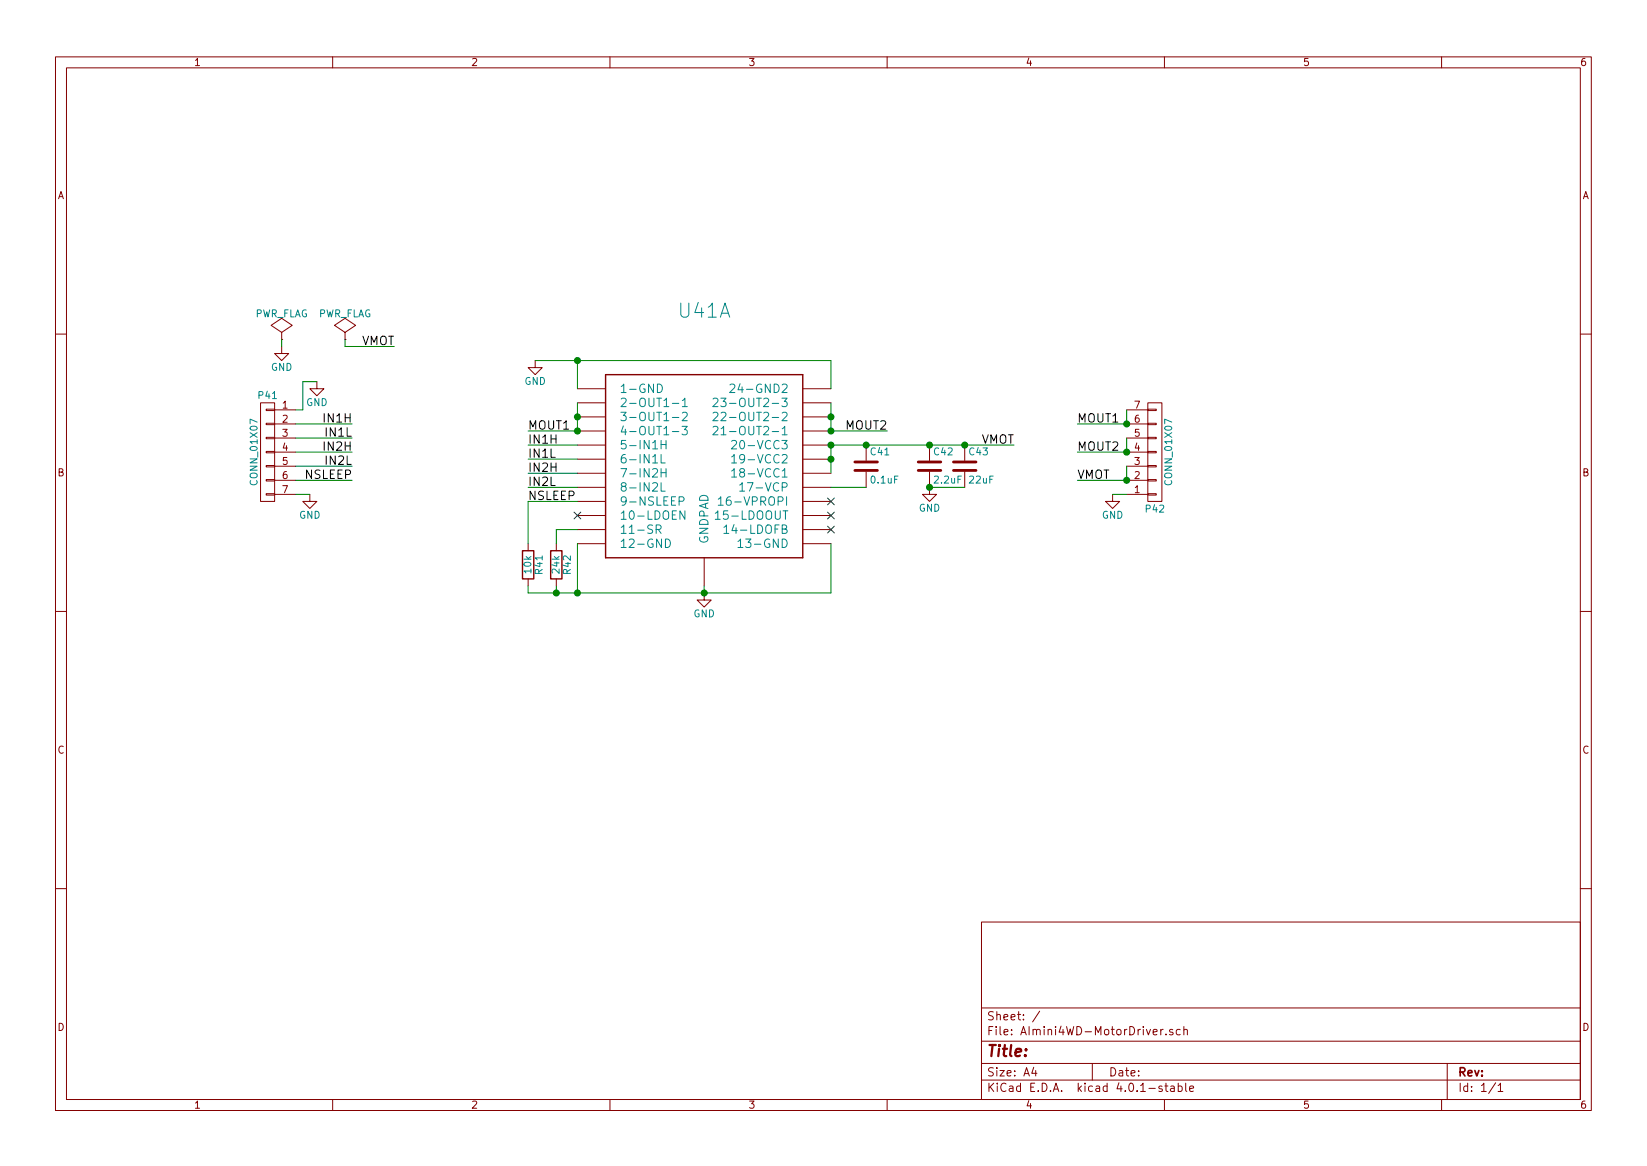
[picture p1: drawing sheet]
<svg xmlns="http://www.w3.org/2000/svg" width="297mm" height="210mm" viewBox="0 0 297 210" stroke-linecap="round" stroke-linejoin="round" font-family="sans-serif">
<g fill="none" stroke="#840000" stroke-width=".18">
<path d="M10 10.3h277v189.9h-277zM12 12.2h273v186.1h-273zM60 10.3v1.9M110 10.3v1.9M160 10.3v1.9M210 10.3v1.9M260 10.3v1.9M50.8 59.9l1.9-1.2-1.9-1.3-1.9 1.3 1.9 1.2v1.3M62.2 59.9l1.9-1.2-1.9-1.3-1.9 1.3 1.9 1.2v1.3M10 60.2h2M47 72.6h2.5v17.8h-2.5zM48 78.9h1.5v.2h-1.5z"/>
<path d="M48 76.3h1.5v.3h-1.5zM48 73.8h1.5v.2h-1.5zM49.5 73.9h3.8M49.5 76.4h3.8M49.5 79h3.8M50.8 61.2h.1M50.8 62.5v1.2h1.3l-1.3 1.3-1.3-1.3h1.3M57.1 68.8v1.3h1.3l-1.3 1.3-1.2-1.3h1.2M62.2 61.2h.1M96.5 65v1.3h1.3l-1.3 1.3-1.3-1.3h1.3M104.1 70.1h5.1M104.1 72.6h5.1"/>
<path d="M104.1 75.2h5.1M104.1 77.7h5.1M144.8 70.1h5.1M144.8 72.6h5.1M144.8 75.2h5.1M144.8 77.7h5.1M203.2 73.9h3.8M203.2 76.4h3.8M203.2 79h3.8M207 72.6h2.5v17.8h-2.5zM207 73.8h1.5v.2h-1.5zM207 76.3h1.5v.3h-1.5z"/>
<path d="M207 78.9h1.5v.2h-1.5zM285 60.2h2M48 89h1.5v.3h-1.5zM48 86.5h1.5v.2h-1.5zM48 83.9h1.5v.3h-1.5zM48 81.4h1.5v.3h-1.5zM49.5 81.5h3.8M49.5 84.1h3.8M49.5 86.6h3.8M49.5 89.1h3.8M55.9 89.1v1.3h1.2l-1.2 1.3-1.3-1.3h1.3M95.2 98v1.3"/>
<path d="M100.3 98v1.3M104.1 80.3h5.1M104.1 82.8h5.1M104.1 85.3h5.1M104.1 87.9h5.1M104.1 90.4h5.1M104.1 93h5.1M104.1 95.5h5.1M104.1 98h5.1M144.8 80.3h5.1M144.8 82.8h5.1M144.8 85.3h5.1"/>
<path d="M144.8 87.9h5.1M144.8 90.4h5.1M144.8 93h5.1M144.8 95.5h5.1M144.8 98h5.1M156.2 80.3v2.8M156.2 85.1v2.8M167.6 85.1v4h1.3l-1.3 1.3-1.2-1.3h1.2M167.6 80.3v2.8M174 80.3v2.8M174 85.1v2.8M200.7 89.1v1.3h1.2l-1.2 1.3-1.3-1.3h1.3"/>
<path d="M203.2 81.5h3.8M203.2 84.1h3.8M203.2 86.6h3.8M203.2 89.1h3.8M207 81.4h1.5v.3h-1.5zM207 83.9h1.5v.3h-1.5zM207 86.5h1.5v.2h-1.5zM207 89h1.5v.3h-1.5zM10 110.3h2M95.2 104.4v1.3M100.3 104.4v1.3M127 106.9v1.3h1.3l-1.3 1.3-1.3-1.3h1.3"/>
<path d="M127 100.6v5.1M285 110.3h2M10 160.2h2M177 166.3h108v32h-108zM285 160.2h2M60 198.3v1.9M110 198.3v1.9M160 198.3v1.9M177 194.8h108M177 191.8h108M177 187.8h108M177 181.8h108"/>
<path d="M186.4 192.5l-.3 1h.9M186.8 193v1M187.5 182.3l-1.3 2M197 191.8v3M209.3 185.6v1M209.6 195.9a.37 .37 0 0 0-.6 .1l.1 .3 .5 .1 .1 .1-.3 .3-.4-.1M209.8 185.6l-.5 .3M210 198.3v1.9M210.1 195.8h.5M210.3 195.3v1.3l.3 .2M210.3 186.5v.1M211.2 195.9h.5l.1 .9"/>
<path d="M211.5 185.7a.37 .37 0 0 0-.6 .1l.1 .2 .5 .2 .1 .1-.2 .3-.5-.1M211.8 196.2l-.5 .1-.2 .2 .2 .3 .5-.1M212.5 195.9l.4-.1 .3 .3-.1 .6h-.6M212.5 195.3v1.5M212.9 185.7l-.5-.1-.3 .3 .1 .6 .2 .1 .5-.1M213.5 185.7l.2-.1 .4 .1v.9M213.5 185.1v1.5M213.8 195.3v1.3l.2 .2M214.6 196.3l.7-.1-.1-.3-.4-.1-.2 .2v.7h.6M260 198.3v1.9M261 191.8v6.5M269.7 195.2l-1.2 2"/>
<path d="M270.2 195.8l.4-.5v1.5M270.2 196.8h.8"/>
</g>
<path d="M109.2 67.6h35.6v33h-35.6zM94.2 99.3h2.1v5.1h-2.1zM99.3 99.3h2v5.1h-2z" fill="none" stroke="#840000" stroke-width=".25"/>
<g fill="none" stroke="#008484" stroke-width=".18">
<path d="M118.6 69.3a.77 .77 0 0 1 .9 .7 .77 .77 0 0 1-.9 .8zM119.2 79.4v1.5M120.1 79.4v1.5M121.3 72.7h1.1M121.3 75.3h1.1M121.3 77.8h1.1M123 76.9h1l-.6 .6h.4l.2 .2-.1 .6-.3 .1h-.4l-.2-.1M123.1 72.2l.4-.4v1.5M123.1 74.5l.5-.2 .3 .2 .1 .3-.1 .2-.9 .9h1M123.1 73.3h.9M128.6 77l.6-.1 .2 .1 .1 .3-.1 .2-.9 .9h1M128.6 74.5l.6-.2 .2 .2 .1 .3-.1 .2-.9 .9h1"/>
<path d="M128.6 72l.6-.2 .2 .2 .1 .2-.1 .3-.9 .8h1M130 71.8h.9l-.5 .6 .4 .1 .1 .2v.5l-.3 .1h-.4l-.2-.1M130 77.3l.5-.4v1.5M130 74.5l.6-.2 .3 .2v.3v.2l-.9 .9h.9M130 78.4h.9M131.6 69.4l.6-.1 .3 .1v.3v.2l-.9 .9h.9M132 79.6l.5-.2 .3 .2v.3v.2l-.9 .8h.9M118.3 95.5l.8-.1 .1-.2v-.4l-.3-.1h-.6v1.5M118.7 95.5l.5 .7M119.2 82v1.5h.8M119.2 87v1.6h.8M119.2 84.5v1.5"/>
<path d="M119.2 80.2h.9M119.2 85.2h.9M120 97.2a.77 .77 0 0 1 .9 .8 .77 .77 0 0 1-.9 .7zM120.1 84.5v1.5M122.5 90.4l.7-.1 .2-.2-.1-.4-.2-.1h-.6v1.5M123.5 92.1v1.5l-.9-1.5v1.5M129 92.6l.5-.5v1.5M129 93.6h.9M129.5 90l.5-.4v1.5M129.5 91.1h.9M130.6 95.1l.4-.4v1.5M130.6 96.2h.8"/>
<path d="M132 84.9l.4-.4v1.5M132 82.4l.4-.4v1.5M132 86h.8M132 83.5h.8M133.1 97.6l.5-.4v1.5M133.1 98.7h.9M133.4 87.5l.5-.5v1.6M133.4 88.6h.9"/>
</g>
<path d="M154.2 84.8h4M154.2 83.3h4M165.6 84.8h4.1M165.6 83.3h4.1M172 84.8h4M172 83.3h4" fill="none" stroke="#840000" stroke-width=".51"/>
<path d="M103.5 92.3l1.2 1.3M104.7 92.3l-1.2 1.3M149.3 89.8l1.2 1.2M149.3 92.3l1.2 1.3M149.3 94.9l1.2 1.2M150.5 89.8l-1.2 1.2M150.5 92.3l-1.2 1.3M150.5 94.9l-1.2 1.2" fill="none" stroke="#000084" stroke-width=".18"/>
<g fill="none" stroke="#008400" stroke-width=".18">
<path d="M50.8 61.2v1.3M53.3 76.4h10.2M53.3 79h10.2M57.1 68.8h-2.5v5.1h-1.3M62.2 61.2v1.3h8.9M96.5 65h53.4v5.1M104.1 65v5.1M104.1 72.6v5.1h-8.9M149.9 72.6v5.1h10.1M203.2 73.9v2.5h-8.9M203.2 79v2.5h-8.9M53.3 81.5h10.2"/>
<path d="M53.3 84.1h10.2M53.3 86.6h10.2M53.3 89.1h2.6M95.2 80.3h8.9M95.2 87.9h8.9M95.2 82.8h8.9M95.2 85.3h8.9M104.1 98v8.9M104.1 90.4h-8.9v7.6M104.1 95.5h-3.8v2.5M149.9 98v8.9h-54.7v-1.2M149.9 87.9h6.3"/>
<path d="M167.6 87.9h6.4M182.9 80.3h-33v5M200.7 89.1h2.5M203.2 84.1v2.5h-8.9M100.3 105.7v1.2M127 105.7v1.2"/>
</g>
<g fill="#008400" stroke="#008400" stroke-width=".25">
<circle cx="104.1" cy="65" r=".51"/>
<circle cx="104.1" cy="75.2" r=".51"/>
<circle cx="149.9" cy="75.2" r=".51"/>
<circle cx="149.9" cy="82.8" r=".51"/>
<circle cx="167.6" cy="87.9" r=".51"/>
<circle cx="127" cy="106.9" r=".51"/>
<circle cx="174" cy="80.3" r=".51"/>
<circle cx="149.9" cy="77.7" r=".51"/>
<circle cx="149.9" cy="80.3" r=".51"/>
<circle cx="156.2" cy="80.3" r=".51"/>
<circle cx="167.6" cy="80.3" r=".51"/>
<circle cx="104.1" cy="77.7" r=".51"/>
<circle cx="203.2" cy="81.5" r=".51"/>
<circle cx="203.2" cy="86.6" r=".51"/>
<circle cx="203.2" cy="76.4" r=".51"/>
<circle cx="104.1" cy="106.9" r=".51"/>
<circle cx="100.3" cy="106.9" r=".51"/>
</g>
<text font-size="3.5" fill="#008484" x="122.5" y="57.3">U41A</text>
<text font-size="2.8" fill="#840000" x="178" y="190.5">Title:</text>
<g font-size="2.1">
<text x="65" y="62.2">VMOT</text>
<text x="58.7" y="76.2">IN1H</text>
<text x="95.2" y="77.5">MOUT1</text>
<text x="152.6" y="77.5">MOUT2</text>
<text x="194.3" y="76.2">MOUT1</text>
<text x="58.7" y="81.3">IN2H</text>
<text x="58.9" y="78.7">IN1L</text>
<text x="58.9" y="83.8">IN2L</text>
<text x="95.2" y="80">IN1H</text>
<text x="95.2" y="82.5">IN1L</text>
<text x="176.8" y="80">VMOT</text>
<text x="194.3" y="81.3">MOUT2</text>
<text x="55" y="86.4">NSLEEP</text>
<text x="95.2" y="85.1">IN2H</text>
<text x="95.2" y="87.6">IN2L</text>
<text x="194.3" y="86.4">VMOT</text>
<text x="95.2" y="90.2">NSLEEP</text>
</g>
<g font-size="2.1" fill="#008484">
<text x="111.8" y="70.9">1-GND</text>
<text x="133.3" y="70.9">24-GND2</text>
<text x="111.8" y="73.4">2-OUT1-1</text>
<text x="111.8" y="75.9">3-OUT1-2</text>
<text x="131.6" y="75.9">22-OUT2-2</text>
<text x="131.6" y="73.4">23-OUT2-3</text>
<text x="111.8" y="78.5">4-OUT1-3</text>
<text x="111.8" y="81">5-IN1H</text>
<text x="111.8" y="83.6">6-IN1L</text>
<text x="131.6" y="78.5">21-OUT2-1</text>
<text x="133.5" y="81">20-VCC3</text>
<text x="133.5" y="83.6">19-VCC2</text>
<text x="111.8" y="86.1">7-IN2H</text>
<text x="111.8" y="88.6">8-IN2L</text>
<text x="133.5" y="86.1">18-VCC1</text>
<text x="134.8" y="88.6">17-VCP</text>
<text x="111.8" y="91.2">9-NSLEEP</text>
<text x="111.8" y="93.7">10-LDOEN</text>
<text x="130.2" y="93.7">15-LDOOUT</text>
<text x="131.1" y="91.2">16-VPROPI</text>
<text x="111.8" y="96.3">11-SR</text>
<text x="111.8" y="98.8">12-GND</text>
<text x="127.8" y="98" transform="rotate(-90 127.8 98)">GNDPAD</text>
<text x="131.9" y="96.3">14-LDOFB</text>
<text x="134.5" y="98.8">13-GND</text>
</g>
<g font-size="2.1" fill="#840000">
<text x="178" y="184">Sheet: /</text>
<text x="178" y="186.7">File: AImini4WD-MotorDriver.sch</text>
<text x="178" y="196.9">KiCad E.D.A. kicad 4.0.1-stable</text>
<text x="178" y="194.1">Size: A4</text>
<text x="200" y="194.1">Date:</text>
<text x="263" y="194.1">Rev:</text>
<text x="263" y="196.9">Id: 1/1</text>
</g>
<g font-size="1.8" fill="#840000">
<text x="35" y="11.9">1</text>
<text x="85" y="11.9">2</text>
<text x="135" y="11.9">3</text>
<text x="185" y="11.9">4</text>
<text x="235" y="11.9">5</text>
<text x="285" y="11.9">6</text>
<text x="10.4" y="35.9">A</text>
<text x="285.4" y="35.9">A</text>
<text x="51" y="73.7">1</text>
<text x="51" y="76.2">2</text>
<text x="204.6" y="76.2">6</text>
<text x="204.6" y="73.7">7</text>
<text x="51" y="78.7">3</text>
<text x="51" y="81.3">4</text>
<text x="51" y="83.8">5</text>
<text x="204.6" y="83.8">3</text>
<text x="204.6" y="81.3">4</text>
<text x="204.6" y="78.7">5</text>
<text x="10.4" y="85.9">B</text>
<text x="51" y="86.4">6</text>
<text x="51" y="88.9">7</text>
<text x="204.6" y="88.9">1</text>
<text x="204.6" y="86.4">2</text>
<text x="285.4" y="85.9">B</text>
<text x="10.4" y="135.9">C</text>
<text x="285.4" y="135.9">C</text>
<text x="10.4" y="185.9">D</text>
<text x="285.4" y="185.9">D</text>
<text x="35" y="199.9">1</text>
<text x="85" y="199.9">2</text>
<text x="135" y="199.9">3</text>
<text x="185" y="199.9">4</text>
<text x="235" y="199.9">5</text>
<text x="285" y="199.9">6</text>
</g>
<g font-size="1.8" fill="#008484">
<text x="45.8" y="57.2">PWR_FLAG</text>
<text x="57.3" y="57.2">PWR_FLAG</text>
<text x="46.7" y="71.9">P41</text>
<text x="48.8" y="66.8">GND</text>
<text x="94.6" y="69.4">GND</text>
<text x="55.2" y="73.2">GND</text>
<text x="157.1" y="82.1">C41</text>
<text x="168.5" y="82.1">C42</text>
<text x="174.9" y="82.1">C43</text>
<text x="46.4" y="87.2" transform="rotate(-90 46.4 87.2)">CONN_01X07</text>
<text x="157.2" y="87.2">0.1uF</text>
<text x="168.6" y="87.2">2.2uF</text>
<text x="174.9" y="87.2">22uF</text>
<text x="211.4" y="87.2" transform="rotate(-90 211.4 87.2)">CONN_01X07</text>
<text x="53.9" y="93.5">GND</text>
<text x="165.7" y="92.2">GND</text>
<text x="198.7" y="93.5">GND</text>
<text x="206.7" y="92.4">P42</text>
<text x="95.8" y="103.3" transform="rotate(-90 95.8 103.3)">10k</text>
<text x="97.8" y="103.5" transform="rotate(-90 97.8 103.5)">R41</text>
<text x="100.9" y="103.3" transform="rotate(-90 100.9 103.3)">24k</text>
<text x="102.9" y="103.5" transform="rotate(-90 102.9 103.5)">R42</text>
<text x="125" y="111.3">GND</text>
</g>
</svg>
